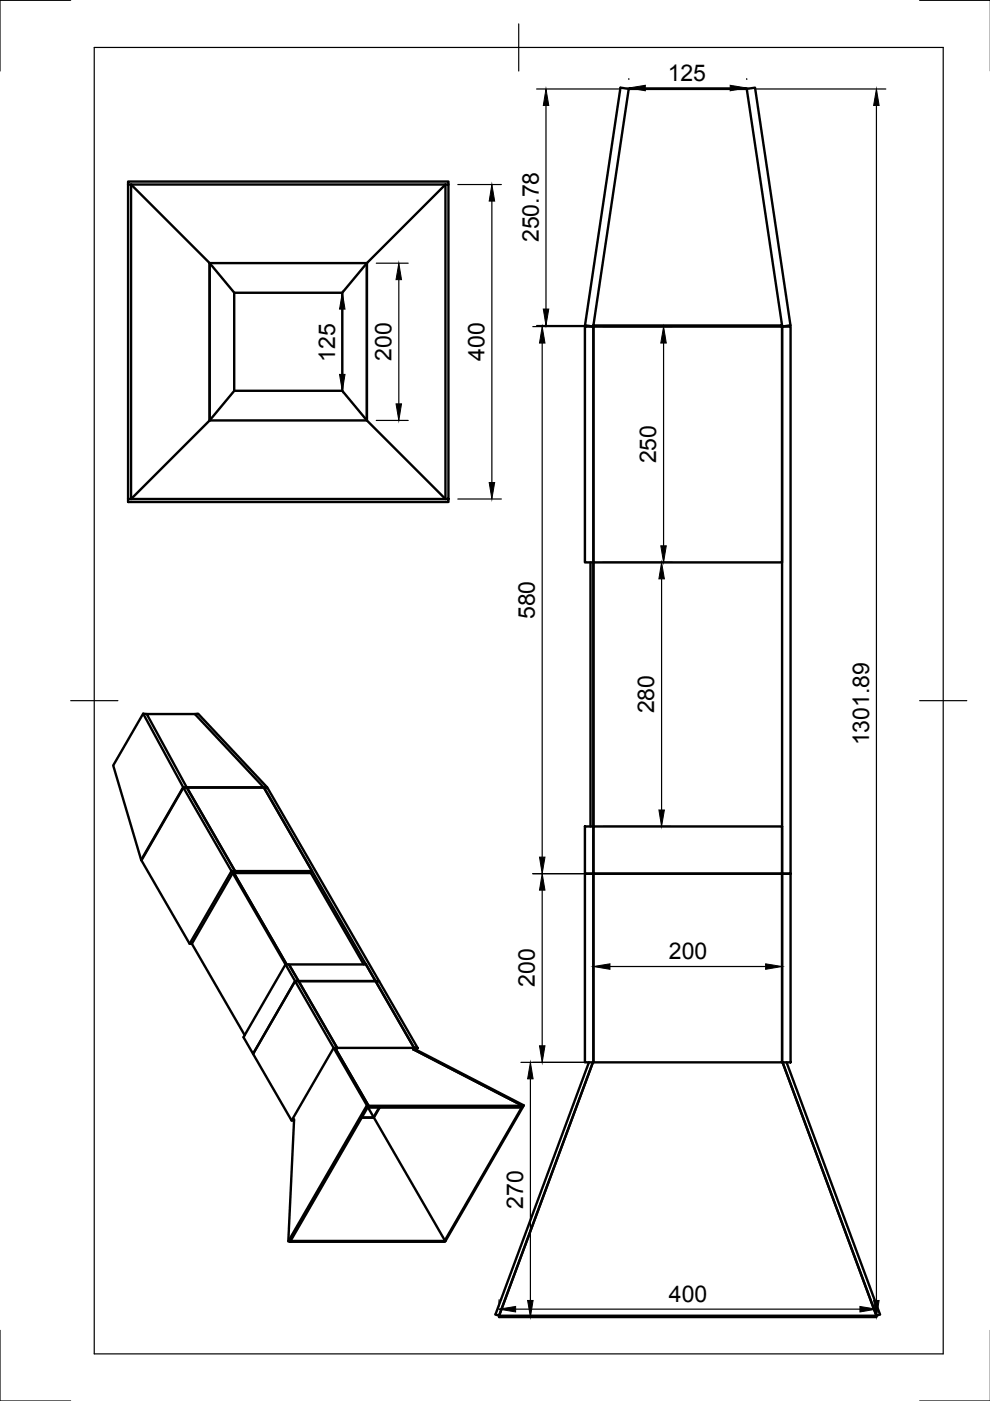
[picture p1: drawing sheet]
<svg xmlns="http://www.w3.org/2000/svg" width="210mm" height="297mm" viewBox="0 0 210 297" stroke-linecap="round" stroke-linejoin="round" font-family="sans-serif">
<!-- layer: Visible -->
<g fill="none" stroke="#000" stroke-width=".51">
<path d="M133.3 18.8h25l7.5 50.2h-40zM133.3 18.8l-1.7-.2-7.6 50.4 1.8 .2v-.2M158.3 18.8l1.8-.2 7.5 50.4-1.8 .2v-.2M27.2 39.1v-.6h67.9v.6M27.2 39.1v66.7h.6l16.6-16.7M27.2 39.1h.6v66.7h66.6v-66.7h-66.6l16.6 16.7v33.3M44.4 55.8h33.4v33.3h-33.4zM44.4 55.8l5.3 6.2v20.9l-5.3 6.2M77.8 55.8l16.6-16.7h.7v66.7h-.7l-16.6-16.7zM77.8 55.8l-5.2 6.2v20.9l5.2 6.2M49.7 62.1h22.9M124 69.2h1.8v50h-1.8z"/>
<path d="M125.8 69.2h40v50h-40zM165.8 69.2h1.8v116h-1.8zM49.7 82.9h22.9M27.2 105.8v.6h67.9v-.6M125.2 119.2v56M125.8 119.2v56M30.4 151.3l8.4 15.6M31.1 151.4l-.7-.1-6.4 11 6 20M41.3 151.4l.7-.1 14.6 15.6M38.9 167l10.2 17.7h.7l-.2 .4 .2-.4h16.4M39.6 166.9l-8.5-15.5h10.2l14.6 15.5h-17.1l-8.9 15.4M55.9 166.9l.7 .1"/>
<path d="M56 167h.7l23.7 41h-.8zM124 175.2h1.8v10h-1.8zM125.8 175.2h40v10h-40zM49.1 184.7l-8.9 15.4M49.3 185.1l21.4 37.1h.8l-.2 .3 .2-.3-8.2-14.2h16.3l8.2 14.2-.2 .3 .2-.3h-16.3l-8.2-14.2h-.7l-8.9 15.4 8.1 14.2h.5M65.9 185.1l.3-.4-10.2-17.7h-16.4l10.2 17.7-10.2-17.7h-.7l-8.9 15.4 10.2 17.7h.5M65.9 185.1h-16.3l11.2 19.4-11.2-19.4h-.3l-8.6 15M65.9 185.1l11.2 19.4M124 185.2h1.8v40h-1.8zM125.8 185.2h40v40h-40zM165.8 185.2h1.8v40h-1.8zM40.7 200.1l11.2 19.4"/>
<path d="M60.5 204.5h.8l2 3.5h-.7l-8.9 15.4-2.1-3.5zM61.3 204.5h16.3l2 3.5h-16.3zM62.4 237.3l-1.3 25.9 .4 .1M70.7 222.2l-8.9 15.4M70.9 222.5l6.9 11.9M71.2 222.5l6.9 11.9M78 234.7v.1l.1-.4h32.7l-.1 .4h-32.7l1.3 2.1h-2.6h2.6M79.3 236.9l15.1 26.2-.2 .2h-32.7M80.4 234.8l-1.2 2M80.5 234.8l-1.2 2.1M88 222.5l23.1 11.9M88.5 222.2l-8.1-14.2h-.8l8.2 14.2h.7l-.2 .4"/>
<path d="M110.6 234.8l-16.3 28.2M110.8 234.4l-23.1-11.9 23.1 11.9h.3l-16.7 28.8-.2 .1M124.9 225.2l-19.8 53.5 .7 .3 19.9-53.8-19.9 54h80v-.2h-80M166.8 225.2l19.8 53.5-.8 .3-19.9-53.8 19.9 53.8M61.1 263.2l16.7-28.8h.3l-16.6 28.9M61.7 262.9v.2M94.4 263.1h-32.7l-.2 .2"/>
</g>
<!-- layer: Border -->
<path d="M15 .1h-15v15M20 10.1h180v276.9h-180zM110 5.1v10M195 .1h15M15 148.6h10M195 148.6h10M0 282.1v14.9h15M195 297h15" fill="none" stroke="#000" stroke-width=".25"/>
<!-- layer: Dimensions -->
<g fill="none" stroke="#000" stroke-width=".25">
<path d="M113.8 18.9h17.5M133.3 16.7v.2M136.8 18.7h18M158.3 16.7v.2M160.3 18.9h27.5M97.1 39.1h9.2M115.8 22.4v43.1M185.8 22.4v254.6M79.8 55.8h6.8M84.6 59.3v26.3M104.3 42.6v59.7M72.6 65.5v13.9"/>
<path d="M113 69.2h10.8M113.8 69h10M115 72.7v109M127.8 69.2h14.9M140.7 72.7v43M79.8 89.1h6.8M97.1 105.8h9.2M127.8 119.2h14.9M140.3 122.7v49M125.8 177.2v29.7M127.8 175.2h14.5M165.8 177.2v29.7"/>
<path d="M113 185.2h10.8M115 188.7v33M129.3 204.9h33M110.4 225.2h13.4M112.5 228.7v47M105.8 275.6v1.4M107.8 279.2h6.6M109.3 277.6h73"/>
</g>
<g fill="#000" stroke="#000" stroke-width=".21">
<path d="M133.3 18.7l3.5-.6v1.1zM154.8 18.1l3.5 .6-3.5 .5zM115.8 18.9l.6 3.5h-1.2zM185.8 18.9l.6 3.5h-1.2zM84.6 55.8l.5 3.5h-1.1zM104.3 39.1l.6 3.5h-1.2zM72.6 62l.6 3.5h-1.2zM72 79.4h1.2l-.6 3.5zM115 69.2l.5 3.5h-1.1zM115.2 65.5h1.2l-.6 3.5zM140.7 69.2l.6 3.5h-1.2zM84 85.6h1.1l-.5 3.5z"/>
<path d="M103.7 102.3h1.2l-.6 3.5zM140.1 115.7h1.2l-.6 3.5zM140.3 119.2l.6 3.5h-1.2zM139.7 171.7h1.2l-.6 3.5zM114.4 181.7h1.1l-.5 3.5zM115 185.2l.5 3.5h-1.1zM125.8 204.9l3.5-.5v1.1zM162.3 204.4l3.5 .5-3.5 .6zM112.5 225.2l.5 3.5h-1.1zM114.4 221.7h1.1l-.5 3.5zM105.8 277.6l3.5-.6v1.2zM111.9 275.7h1.1l-.5 3.5z"/>
<path d="M182.3 277l3.5 .6-3.5 .6zM185.2 275.7h1.2l-.6 3.5z"/>
</g>
<g font-size="4.9">
<text x="141.6" y="17.1">125</text>
<text x="114.2" y="51.4" transform="rotate(-90 114.2 51.4)">250.78</text>
<text x="71" y="76.7" transform="rotate(-90 71 76.7)">125</text>
<text x="83" y="76.5" transform="rotate(-90 83 76.5)">200</text>
<text x="102.7" y="76.4" transform="rotate(-90 102.7 76.4)">400</text>
<text x="139.1" y="98.2" transform="rotate(-90 139.1 98.2)">250</text>
<text x="113.4" y="131.3" transform="rotate(-90 113.4 131.3)">580</text>
<text x="138.7" y="151.2" transform="rotate(-90 138.7 151.2)">280</text>
<text x="184.3" y="158" transform="rotate(-90 184.3 158)">1301.89</text>
<text x="141.8" y="203.4">200</text>
<text x="113.4" y="209.2" transform="rotate(-90 113.4 209.2)">200</text>
<text x="110.9" y="256.3" transform="rotate(-90 110.9 256.3)">270</text>
<text x="141.8" y="276">400</text>
</g>
</svg>
